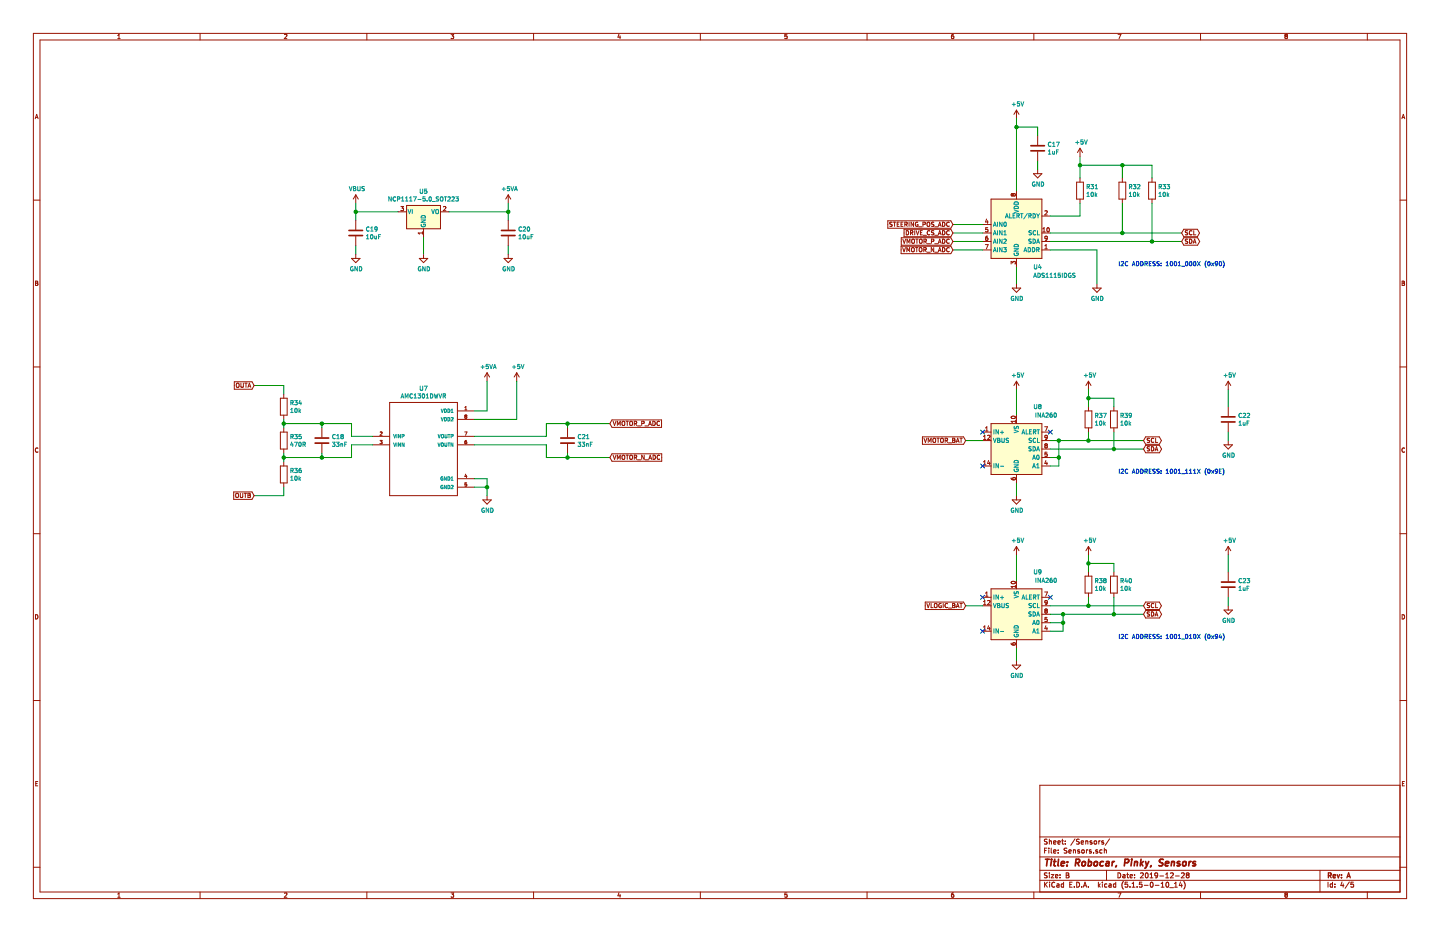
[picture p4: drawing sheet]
EESchema Schematic File Version 4
EELAYER 30 0
EELAYER END
$Descr B 17000 11000
encoding utf-8
Sheet 4 5
Title "Robocar, Pinky, Sensors"
Date "2019-12-28"
Rev "A"
Comp ""
Comment1 ""
Comment2 ""
Comment3 ""
Comment4 ""
$EndDescr
$Comp
L Analog_ADC:ADS1115IDGS U?
U 1 1
P 12000 2750
AR Path="/5E067AB7" Ref="U?"  Part="1" 
AR Path="/5E058596/5E067AB7" Ref="U4"  Part="1" 
F 0 "U4" H 12250 2350 50  0000 C CNN
F 1 "ADS1115IDGS" H 12450 2250 50  0000 C CNN
F 2 "Package_SO:TSSOP-10_3x3mm_P0.5mm" H 12000 2250 50  0001 C CNN
F 3 "http://www.ti.com/lit/ds/symlink/ads1113.pdf" H 11950 1850 50  0001 C CNN
F 4 "ADS1115IDGSR" H 12000 2750 50  0001 C CNN "MPN"
	1    12000 2750
	1    0    0    -1  
$EndComp
$Comp
L power:GND #PWR0147
U 1 1
P 12000 3350
F 0 "#PWR0147" H 12000 3100 50  0001 C CNN
F 1 "GND" H 12005 3177 50  0000 C CNN
F 2 "" H 12000 3350 50  0001 C CNN
F 3 "" H 12000 3350 50  0001 C CNN
	1    12000 3350
	1    0    0    -1  
$EndComp
$Comp
L power:+5V #PWR0148
U 1 1
P 12000 1400
F 0 "#PWR0148" H 12000 1250 50  0001 C CNN
F 1 "+5V" H 12015 1573 50  0000 C CNN
F 2 "" H 12000 1400 50  0001 C CNN
F 3 "" H 12000 1400 50  0001 C CNN
	1    12000 1400
	1    0    0    -1  
$EndComp
$Comp
L power:GND #PWR0149
U 1 1
P 12950 3350
F 0 "#PWR0149" H 12950 3100 50  0001 C CNN
F 1 "GND" H 12955 3177 50  0000 C CNN
F 2 "" H 12950 3350 50  0001 C CNN
F 3 "" H 12950 3350 50  0001 C CNN
	1    12950 3350
	1    0    0    -1  
$EndComp
Wire Wire Line
	12400 2950 12950 2950
Wire Wire Line
	12950 2950 12950 3350
Wire Wire Line
	12000 3150 12000 3350
$Comp
L Device:R R31
U 1 1
P 12750 2250
F 0 "R31" H 12820 2296 50  0000 L CNN
F 1 "10k" H 12820 2205 50  0000 L CNN
F 2 "Resistor_SMD:R_0603_1608Metric" V 12680 2250 50  0001 C CNN
F 3 "~" H 12750 2250 50  0001 C CNN
F 4 "RC0603FR-0710KL" H 12750 2250 50  0001 C CNN "MPN"
	1    12750 2250
	1    0    0    -1  
$EndComp
$Comp
L Device:R R32
U 1 1
P 13250 2250
F 0 "R32" H 13320 2296 50  0000 L CNN
F 1 "10k" H 13320 2205 50  0000 L CNN
F 2 "Resistor_SMD:R_0603_1608Metric" V 13180 2250 50  0001 C CNN
F 3 "~" H 13250 2250 50  0001 C CNN
F 4 "RC0603FR-0710KL" H 13250 2250 50  0001 C CNN "MPN"
	1    13250 2250
	1    0    0    -1  
$EndComp
$Comp
L Device:R R33
U 1 1
P 13600 2250
F 0 "R33" H 13670 2296 50  0000 L CNN
F 1 "10k" H 13670 2205 50  0000 L CNN
F 2 "Resistor_SMD:R_0603_1608Metric" V 13530 2250 50  0001 C CNN
F 3 "~" H 13600 2250 50  0001 C CNN
F 4 "RC0603FR-0710KL" H 13600 2250 50  0001 C CNN "MPN"
	1    13600 2250
	1    0    0    -1  
$EndComp
$Comp
L power:+5V #PWR0150
U 1 1
P 12750 1850
F 0 "#PWR0150" H 12750 1700 50  0001 C CNN
F 1 "+5V" H 12765 2023 50  0000 C CNN
F 2 "" H 12750 1850 50  0001 C CNN
F 3 "" H 12750 1850 50  0001 C CNN
	1    12750 1850
	1    0    0    -1  
$EndComp
Wire Wire Line
	12400 2550 12750 2550
Wire Wire Line
	12750 2550 12750 2400
Wire Wire Line
	12400 2750 13250 2750
Wire Wire Line
	13250 2750 13250 2400
Wire Wire Line
	12400 2850 13600 2850
Wire Wire Line
	13600 2850 13600 2400
Wire Wire Line
	13250 2100 13250 1950
Wire Wire Line
	13250 1950 12750 1950
Wire Wire Line
	12750 1950 12750 2100
Wire Wire Line
	13250 1950 13600 1950
Wire Wire Line
	13600 1950 13600 2100
Connection ~ 13250 1950
Wire Wire Line
	12750 1850 12750 1950
Connection ~ 12750 1950
Text GLabel 13950 2750 2    50   BiDi ~ 0
SCL
Text GLabel 13950 2850 2    50   BiDi ~ 0
SDA
Wire Wire Line
	13250 2750 13950 2750
Connection ~ 13250 2750
Wire Wire Line
	13950 2850 13600 2850
Connection ~ 13600 2850
Text GLabel 11250 2750 0    50   Input ~ 0
DRIVE_CS_ADC
$Comp
L Device:C C17
U 1 1
P 12250 1750
F 0 "C17" H 12365 1796 50  0000 L CNN
F 1 "1uF" H 12365 1705 50  0000 L CNN
F 2 "Capacitor_SMD:C_0805_2012Metric" H 12288 1600 50  0001 C CNN
F 3 "~" H 12250 1750 50  0001 C CNN
F 4 "C0805C105K4RACTU" H 12250 1750 50  0001 C CNN "MPN"
	1    12250 1750
	1    0    0    -1  
$EndComp
$Comp
L power:GND #PWR0151
U 1 1
P 12250 2000
F 0 "#PWR0151" H 12250 1750 50  0001 C CNN
F 1 "GND" H 12255 1827 50  0000 C CNN
F 2 "" H 12250 2000 50  0001 C CNN
F 3 "" H 12250 2000 50  0001 C CNN
	1    12250 2000
	1    0    0    -1  
$EndComp
Wire Wire Line
	12250 1900 12250 2000
Wire Wire Line
	12250 1600 12250 1500
Wire Wire Line
	12250 1500 12000 1500
Wire Wire Line
	12000 1500 12000 2250
Wire Wire Line
	12000 1400 12000 1500
Connection ~ 12000 1500
Text GLabel 11250 2650 0    50   Input ~ 0
STEERING_POS_ADC
Text Notes 13200 3150 0    50   ~ 0
I2C ADDRESS: 1001_000X (0x90)
Text GLabel 3000 4550 0    50   Input ~ 0
OUTA
Text GLabel 3000 5850 0    50   Input ~ 0
OUTB
Wire Wire Line
	3000 5850 3350 5850
Wire Wire Line
	3350 5050 3350 5000
Wire Wire Line
	3000 4550 3350 4550
Wire Wire Line
	3350 4550 3350 4650
Wire Wire Line
	3350 5750 3350 5850
Wire Wire Line
	3350 5450 3350 5400
Connection ~ 3350 5400
Wire Wire Line
	3350 5400 3350 5350
Connection ~ 3350 5000
Wire Wire Line
	3350 5000 3350 4950
$Comp
L Device:C C18
U 1 1
P 3800 5200
F 0 "C18" H 3915 5246 50  0000 L CNN
F 1 "33nF" H 3915 5155 50  0000 L CNN
F 2 "Capacitor_SMD:C_0805_2012Metric" H 3838 5050 50  0001 C CNN
F 3 "~" H 3800 5200 50  0001 C CNN
F 4 "C0805C333K5RACTU" H 3800 5200 50  0001 C CNN "MPN"
	1    3800 5200
	1    0    0    -1  
$EndComp
$Comp
L AMC1301DWVR:AMC1301DWVR U7
U 1 1
P 5000 5250
F 0 "U7" H 5000 5917 50  0000 C CNN
F 1 "AMC1301DWVR" H 5000 5826 50  0000 C CNN
F 2 "libs:SOIC127P1150X280-8N" H 5000 5250 50  0001 L BNN
F 3 "TEXAS INSTRUMENTS" H 5000 5250 50  0001 L BNN
F 4 "AMC1301DWVR" H 5000 5250 50  0001 L BNN "MPN"
	1    5000 5250
	1    0    0    -1  
$EndComp
Wire Wire Line
	4150 5000 4150 5150
Wire Wire Line
	4150 5150 4400 5150
Wire Wire Line
	4150 5400 4150 5250
Wire Wire Line
	4150 5250 4400 5250
$Comp
L Device:C C21
U 1 1
P 6700 5200
F 0 "C21" H 6815 5246 50  0000 L CNN
F 1 "33nF" H 6815 5155 50  0000 L CNN
F 2 "Capacitor_SMD:C_0805_2012Metric" H 6738 5050 50  0001 C CNN
F 3 "~" H 6700 5200 50  0001 C CNN
F 4 "C0805C333K5RACTU" H 6700 5200 50  0001 C CNN "MPN"
	1    6700 5200
	1    0    0    -1  
$EndComp
$Comp
L Regulator_Linear:NCP1117-5.0_SOT223 U5
U 1 1
P 5000 2500
F 0 "U5" H 5000 2742 50  0000 C CNN
F 1 "NCP1117-5.0_SOT223" H 5000 2651 50  0000 C CNN
F 2 "Package_TO_SOT_SMD:SOT-223-3_TabPin2" H 5000 2700 50  0001 C CNN
F 3 "http://www.onsemi.com/pub_link/Collateral/NCP1117-D.PDF" H 5100 2250 50  0001 C CNN
F 4 "NCP1117LPST50T3G" H 5000 2500 50  0001 C CNN "MPN"
	1    5000 2500
	1    0    0    -1  
$EndComp
$Comp
L Device:C C20
U 1 1
P 6000 2750
F 0 "C20" H 6115 2796 50  0000 L CNN
F 1 "10uF" H 6115 2705 50  0000 L CNN
F 2 "Capacitor_SMD:C_0805_2012Metric" H 6038 2600 50  0001 C CNN
F 3 "~" H 6000 2750 50  0001 C CNN
F 4 "C0805C106K4PACTU" H 6000 2750 50  0001 C CNN "MPN"
	1    6000 2750
	1    0    0    -1  
$EndComp
$Comp
L Device:C C19
U 1 1
P 4200 2750
F 0 "C19" H 4315 2796 50  0000 L CNN
F 1 "10uF" H 4315 2705 50  0000 L CNN
F 2 "Capacitor_SMD:C_0805_2012Metric" H 4238 2600 50  0001 C CNN
F 3 "~" H 4200 2750 50  0001 C CNN
F 4 "C0805C106K4PACTU" H 4200 2750 50  0001 C CNN "MPN"
	1    4200 2750
	1    0    0    -1  
$EndComp
$Comp
L power:GND #PWR0152
U 1 1
P 5000 3000
F 0 "#PWR0152" H 5000 2750 50  0001 C CNN
F 1 "GND" H 5005 2827 50  0000 C CNN
F 2 "" H 5000 3000 50  0001 C CNN
F 3 "" H 5000 3000 50  0001 C CNN
	1    5000 3000
	1    0    0    -1  
$EndComp
$Comp
L power:GND #PWR0153
U 1 1
P 5750 5850
F 0 "#PWR0153" H 5750 5600 50  0001 C CNN
F 1 "GND" H 5755 5677 50  0000 C CNN
F 2 "" H 5750 5850 50  0001 C CNN
F 3 "" H 5750 5850 50  0001 C CNN
	1    5750 5850
	1    0    0    -1  
$EndComp
$Comp
L power:+5V #PWR0154
U 1 1
P 6100 4500
F 0 "#PWR0154" H 6100 4350 50  0001 C CNN
F 1 "+5V" H 6115 4673 50  0000 C CNN
F 2 "" H 6100 4500 50  0001 C CNN
F 3 "" H 6100 4500 50  0001 C CNN
	1    6100 4500
	1    0    0    -1  
$EndComp
$Comp
L Device:R R34
U 1 1
P 3350 4800
F 0 "R34" H 3420 4846 50  0000 L CNN
F 1 "10k" H 3420 4755 50  0000 L CNN
F 2 "Resistor_SMD:R_0603_1608Metric" V 3280 4800 50  0001 C CNN
F 3 "~" H 3350 4800 50  0001 C CNN
F 4 "RC0603FR-0710KL" H 3350 4800 50  0001 C CNN "MPN"
	1    3350 4800
	1    0    0    -1  
$EndComp
$Comp
L Device:R R36
U 1 1
P 3350 5600
F 0 "R36" H 3420 5646 50  0000 L CNN
F 1 "10k" H 3420 5555 50  0000 L CNN
F 2 "Resistor_SMD:R_0603_1608Metric" V 3280 5600 50  0001 C CNN
F 3 "~" H 3350 5600 50  0001 C CNN
F 4 "RC0603FR-0710KL" H 3350 5600 50  0001 C CNN "MPN"
	1    3350 5600
	1    0    0    -1  
$EndComp
$Comp
L Device:R R35
U 1 1
P 3350 5200
F 0 "R35" H 3420 5246 50  0000 L CNN
F 1 "470R" H 3420 5155 50  0000 L CNN
F 2 "Resistor_SMD:R_0603_1608Metric" V 3280 5200 50  0001 C CNN
F 3 "~" H 3350 5200 50  0001 C CNN
F 4 "ESR03EZPJ471" H 3350 5200 50  0001 C CNN "MPN"
	1    3350 5200
	1    0    0    -1  
$EndComp
Wire Wire Line
	5600 5650 5750 5650
Wire Wire Line
	5750 5650 5750 5750
Wire Wire Line
	5600 5750 5750 5750
Connection ~ 5750 5750
Wire Wire Line
	5750 5750 5750 5850
Wire Wire Line
	6700 5050 6700 5000
Wire Wire Line
	6700 5350 6700 5400
$Comp
L power:+5VA #PWR0155
U 1 1
P 6000 2400
F 0 "#PWR0155" H 6000 2250 50  0001 C CNN
F 1 "+5VA" H 6015 2573 50  0000 C CNN
F 2 "" H 6000 2400 50  0001 C CNN
F 3 "" H 6000 2400 50  0001 C CNN
	1    6000 2400
	1    0    0    -1  
$EndComp
$Comp
L power:+5VA #PWR0156
U 1 1
P 5750 4500
F 0 "#PWR0156" H 5750 4350 50  0001 C CNN
F 1 "+5VA" H 5765 4673 50  0000 C CNN
F 2 "" H 5750 4500 50  0001 C CNN
F 3 "" H 5750 4500 50  0001 C CNN
	1    5750 4500
	1    0    0    -1  
$EndComp
Wire Wire Line
	6450 5150 6450 5000
Wire Wire Line
	6450 5000 6700 5000
Wire Wire Line
	5600 5150 6450 5150
Wire Wire Line
	6700 5400 6450 5400
Wire Wire Line
	6450 5400 6450 5250
Wire Wire Line
	5600 5250 6450 5250
Wire Wire Line
	5600 4950 6100 4950
Wire Wire Line
	5600 4850 5750 4850
$Comp
L power:GND #PWR0157
U 1 1
P 6000 3000
F 0 "#PWR0157" H 6000 2750 50  0001 C CNN
F 1 "GND" H 6005 2827 50  0000 C CNN
F 2 "" H 6000 3000 50  0001 C CNN
F 3 "" H 6000 3000 50  0001 C CNN
	1    6000 3000
	1    0    0    -1  
$EndComp
$Comp
L power:GND #PWR0158
U 1 1
P 4200 3000
F 0 "#PWR0158" H 4200 2750 50  0001 C CNN
F 1 "GND" H 4205 2827 50  0000 C CNN
F 2 "" H 4200 3000 50  0001 C CNN
F 3 "" H 4200 3000 50  0001 C CNN
	1    4200 3000
	1    0    0    -1  
$EndComp
Wire Wire Line
	4200 2400 4200 2500
Wire Wire Line
	4200 2500 4700 2500
Connection ~ 4200 2500
Wire Wire Line
	4200 2500 4200 2600
Wire Wire Line
	5300 2500 6000 2500
Wire Wire Line
	6000 2500 6000 2600
Wire Wire Line
	6000 2400 6000 2500
Connection ~ 6000 2500
Wire Wire Line
	5000 2800 5000 3000
Wire Wire Line
	4200 2900 4200 3000
Wire Wire Line
	6000 2900 6000 3000
Wire Wire Line
	3350 5000 3800 5000
Wire Wire Line
	3350 5400 3800 5400
Wire Wire Line
	3800 5050 3800 5000
Connection ~ 3800 5000
Wire Wire Line
	3800 5000 4150 5000
Wire Wire Line
	3800 5350 3800 5400
Connection ~ 3800 5400
Wire Wire Line
	3800 5400 4150 5400
Wire Wire Line
	7200 5400 6700 5400
Connection ~ 6700 5400
Wire Wire Line
	7200 5000 6700 5000
Connection ~ 6700 5000
Text GLabel 7200 5000 2    50   Input ~ 0
VMOTOR_P_ADC
Text GLabel 7200 5400 2    50   Input ~ 0
VMOTOR_N_ADC
Text GLabel 11250 2850 0    50   Input ~ 0
VMOTOR_P_ADC
Text GLabel 11250 2950 0    50   Input ~ 0
VMOTOR_N_ADC
Wire Wire Line
	11250 2650 11600 2650
Wire Wire Line
	11600 2750 11250 2750
Wire Wire Line
	11250 2850 11600 2850
Wire Wire Line
	11600 2950 11250 2950
$Comp
L power:VBUS #PWR0159
U 1 1
P 4200 2400
F 0 "#PWR0159" H 4200 2250 50  0001 C CNN
F 1 "VBUS" H 4215 2573 50  0000 C CNN
F 2 "" H 4200 2400 50  0001 C CNN
F 3 "" H 4200 2400 50  0001 C CNN
	1    4200 2400
	1    0    0    -1  
$EndComp
Wire Wire Line
	5750 4500 5750 4850
Wire Wire Line
	6100 4500 6100 4950
$Comp
L Sensor:INA260 U8
U 1 1
P 12000 5300
F 0 "U8" H 12250 5800 50  0000 C CNN
F 1 "INA260" H 12350 5700 50  0000 C CNN
F 2 "Package_SO:TSSOP-16_4.4x5mm_P0.65mm" H 12000 4700 50  0001 C CNN
F 3 "http://www.ti.com/lit/ds/symlink/ina260.pdf" H 12000 5200 50  0001 C CNN
F 4 "INA260AIPW" H 12000 5300 50  0001 C CNN "MPN"
	1    12000 5300
	1    0    0    -1  
$EndComp
NoConn ~ 12400 5100
NoConn ~ 11600 5100
NoConn ~ 11600 5500
Text GLabel 11400 5200 0    50   Input ~ 0
VMOTOR_BAT
Wire Wire Line
	11400 5200 11600 5200
$Comp
L power:GND #PWR0160
U 1 1
P 12000 5850
F 0 "#PWR0160" H 12000 5600 50  0001 C CNN
F 1 "GND" H 12005 5677 50  0000 C CNN
F 2 "" H 12000 5850 50  0001 C CNN
F 3 "" H 12000 5850 50  0001 C CNN
	1    12000 5850
	1    0    0    -1  
$EndComp
Wire Wire Line
	12000 5700 12000 5850
Text GLabel 13500 5200 2    50   BiDi ~ 0
SCL
Text GLabel 13500 5300 2    50   BiDi ~ 0
SDA
$Comp
L Device:R R39
U 1 1
P 13150 4950
F 0 "R39" H 13220 4996 50  0000 L CNN
F 1 "10k" H 13220 4905 50  0000 L CNN
F 2 "Resistor_SMD:R_0603_1608Metric" V 13080 4950 50  0001 C CNN
F 3 "~" H 13150 4950 50  0001 C CNN
F 4 "RC0603FR-0710KL" H 13150 4950 50  0001 C CNN "MPN"
	1    13150 4950
	1    0    0    -1  
$EndComp
$Comp
L Device:R R37
U 1 1
P 12850 4950
F 0 "R37" H 12920 4996 50  0000 L CNN
F 1 "10k" H 12920 4905 50  0000 L CNN
F 2 "Resistor_SMD:R_0603_1608Metric" V 12780 4950 50  0001 C CNN
F 3 "~" H 12850 4950 50  0001 C CNN
F 4 "RC0603FR-0710KL" H 12850 4950 50  0001 C CNN "MPN"
	1    12850 4950
	1    0    0    -1  
$EndComp
$Comp
L power:+5V #PWR0161
U 1 1
P 12850 4600
F 0 "#PWR0161" H 12850 4450 50  0001 C CNN
F 1 "+5V" H 12865 4773 50  0000 C CNN
F 2 "" H 12850 4600 50  0001 C CNN
F 3 "" H 12850 4600 50  0001 C CNN
	1    12850 4600
	1    0    0    -1  
$EndComp
$Comp
L power:+5V #PWR0162
U 1 1
P 12000 4600
F 0 "#PWR0162" H 12000 4450 50  0001 C CNN
F 1 "+5V" H 12015 4773 50  0000 C CNN
F 2 "" H 12000 4600 50  0001 C CNN
F 3 "" H 12000 4600 50  0001 C CNN
	1    12000 4600
	1    0    0    -1  
$EndComp
Wire Wire Line
	12850 4700 13150 4700
Wire Wire Line
	13150 4700 13150 4800
Connection ~ 12850 4700
Wire Wire Line
	12850 4700 12850 4800
Wire Wire Line
	12400 5200 12500 5200
Wire Wire Line
	12850 5100 12850 5200
Connection ~ 12850 5200
Wire Wire Line
	12850 5200 13500 5200
Wire Wire Line
	13150 5100 13150 5300
Connection ~ 13150 5300
Wire Wire Line
	13150 5300 13500 5300
Wire Wire Line
	12850 4600 12850 4700
Wire Wire Line
	12000 4600 12000 4900
$Comp
L Sensor:INA260 U9
U 1 1
P 12000 7250
F 0 "U9" H 12250 7750 50  0000 C CNN
F 1 "INA260" H 12350 7650 50  0000 C CNN
F 2 "Package_SO:TSSOP-16_4.4x5mm_P0.65mm" H 12000 6650 50  0001 C CNN
F 3 "http://www.ti.com/lit/ds/symlink/ina260.pdf" H 12000 7150 50  0001 C CNN
F 4 "INA260AIPW" H 12000 7250 50  0001 C CNN "MPN"
	1    12000 7250
	1    0    0    -1  
$EndComp
NoConn ~ 12400 7050
NoConn ~ 11600 7050
NoConn ~ 11600 7450
Text GLabel 11400 7150 0    50   Input ~ 0
VLOGIC_BAT
Wire Wire Line
	11400 7150 11600 7150
$Comp
L power:GND #PWR0163
U 1 1
P 12000 7800
F 0 "#PWR0163" H 12000 7550 50  0001 C CNN
F 1 "GND" H 12005 7627 50  0000 C CNN
F 2 "" H 12000 7800 50  0001 C CNN
F 3 "" H 12000 7800 50  0001 C CNN
	1    12000 7800
	1    0    0    -1  
$EndComp
Wire Wire Line
	12000 7650 12000 7800
Text GLabel 13500 7150 2    50   BiDi ~ 0
SCL
Text GLabel 13500 7250 2    50   BiDi ~ 0
SDA
$Comp
L Device:R R40
U 1 1
P 13150 6900
F 0 "R40" H 13220 6946 50  0000 L CNN
F 1 "10k" H 13220 6855 50  0000 L CNN
F 2 "Resistor_SMD:R_0603_1608Metric" V 13080 6900 50  0001 C CNN
F 3 "~" H 13150 6900 50  0001 C CNN
F 4 "RC0603FR-0710KL" H 13150 6900 50  0001 C CNN "MPN"
	1    13150 6900
	1    0    0    -1  
$EndComp
$Comp
L Device:R R38
U 1 1
P 12850 6900
F 0 "R38" H 12920 6946 50  0000 L CNN
F 1 "10k" H 12920 6855 50  0000 L CNN
F 2 "Resistor_SMD:R_0603_1608Metric" V 12780 6900 50  0001 C CNN
F 3 "~" H 12850 6900 50  0001 C CNN
F 4 "RC0603FR-0710KL" H 12850 6900 50  0001 C CNN "MPN"
	1    12850 6900
	1    0    0    -1  
$EndComp
$Comp
L power:+5V #PWR0164
U 1 1
P 12850 6550
F 0 "#PWR0164" H 12850 6400 50  0001 C CNN
F 1 "+5V" H 12865 6723 50  0000 C CNN
F 2 "" H 12850 6550 50  0001 C CNN
F 3 "" H 12850 6550 50  0001 C CNN
	1    12850 6550
	1    0    0    -1  
$EndComp
$Comp
L power:+5V #PWR0165
U 1 1
P 12000 6550
F 0 "#PWR0165" H 12000 6400 50  0001 C CNN
F 1 "+5V" H 12015 6723 50  0000 C CNN
F 2 "" H 12000 6550 50  0001 C CNN
F 3 "" H 12000 6550 50  0001 C CNN
	1    12000 6550
	1    0    0    -1  
$EndComp
Wire Wire Line
	12850 6650 13150 6650
Wire Wire Line
	13150 6650 13150 6750
Connection ~ 12850 6650
Wire Wire Line
	12850 6650 12850 6750
Wire Wire Line
	12400 7150 12850 7150
Wire Wire Line
	12400 7250 12550 7250
Wire Wire Line
	12850 7050 12850 7150
Connection ~ 12850 7150
Wire Wire Line
	12850 7150 13500 7150
Wire Wire Line
	13150 7050 13150 7250
Connection ~ 13150 7250
Wire Wire Line
	13150 7250 13500 7250
Wire Wire Line
	12850 6550 12850 6650
Wire Wire Line
	12000 6550 12000 6850
Wire Wire Line
	12400 7450 12550 7450
Wire Wire Line
	12400 5400 12500 5400
Wire Wire Line
	12500 5400 12500 5200
Connection ~ 12500 5200
Wire Wire Line
	12500 5200 12850 5200
Text Notes 13200 5600 0    50   ~ 0
I2C ADDRESS: 1001_111X (0x9E)
Wire Wire Line
	12400 5300 13150 5300
Wire Wire Line
	12500 5400 12500 5500
Wire Wire Line
	12500 5500 12400 5500
Connection ~ 12500 5400
Wire Wire Line
	12400 7350 12550 7350
Wire Wire Line
	12550 7350 12550 7250
Connection ~ 12550 7250
Wire Wire Line
	12550 7250 13150 7250
Wire Wire Line
	12550 7450 12550 7350
Connection ~ 12550 7350
Text Notes 13200 7550 0    50   ~ 0
I2C ADDRESS: 1001_010X (0x94)
$Comp
L Device:C C23
U 1 1
P 14500 6900
F 0 "C23" H 14615 6946 50  0000 L CNN
F 1 "1uF" H 14615 6855 50  0000 L CNN
F 2 "Capacitor_SMD:C_0805_2012Metric" H 14538 6750 50  0001 C CNN
F 3 "~" H 14500 6900 50  0001 C CNN
F 4 "C0805C105K4RACTU" H 14500 6900 50  0001 C CNN "MPN"
	1    14500 6900
	1    0    0    -1  
$EndComp
$Comp
L Device:C C22
U 1 1
P 14500 4950
F 0 "C22" H 14615 4996 50  0000 L CNN
F 1 "1uF" H 14615 4905 50  0000 L CNN
F 2 "Capacitor_SMD:C_0805_2012Metric" H 14538 4800 50  0001 C CNN
F 3 "~" H 14500 4950 50  0001 C CNN
F 4 "C0805C105K4RACTU" H 14500 4950 50  0001 C CNN "MPN"
	1    14500 4950
	1    0    0    -1  
$EndComp
$Comp
L power:+5V #PWR0166
U 1 1
P 14500 6550
F 0 "#PWR0166" H 14500 6400 50  0001 C CNN
F 1 "+5V" H 14515 6723 50  0000 C CNN
F 2 "" H 14500 6550 50  0001 C CNN
F 3 "" H 14500 6550 50  0001 C CNN
	1    14500 6550
	1    0    0    -1  
$EndComp
$Comp
L power:+5V #PWR0167
U 1 1
P 14500 4600
F 0 "#PWR0167" H 14500 4450 50  0001 C CNN
F 1 "+5V" H 14515 4773 50  0000 C CNN
F 2 "" H 14500 4600 50  0001 C CNN
F 3 "" H 14500 4600 50  0001 C CNN
	1    14500 4600
	1    0    0    -1  
$EndComp
$Comp
L power:GND #PWR0168
U 1 1
P 14500 5200
F 0 "#PWR0168" H 14500 4950 50  0001 C CNN
F 1 "GND" H 14505 5027 50  0000 C CNN
F 2 "" H 14500 5200 50  0001 C CNN
F 3 "" H 14500 5200 50  0001 C CNN
	1    14500 5200
	1    0    0    -1  
$EndComp
$Comp
L power:GND #PWR0169
U 1 1
P 14500 7150
F 0 "#PWR0169" H 14500 6900 50  0001 C CNN
F 1 "GND" H 14505 6977 50  0000 C CNN
F 2 "" H 14500 7150 50  0001 C CNN
F 3 "" H 14500 7150 50  0001 C CNN
	1    14500 7150
	1    0    0    -1  
$EndComp
Wire Wire Line
	14500 4600 14500 4800
Wire Wire Line
	14500 5100 14500 5200
Wire Wire Line
	14500 6550 14500 6750
Wire Wire Line
	14500 7050 14500 7150
$EndSCHEMATC
